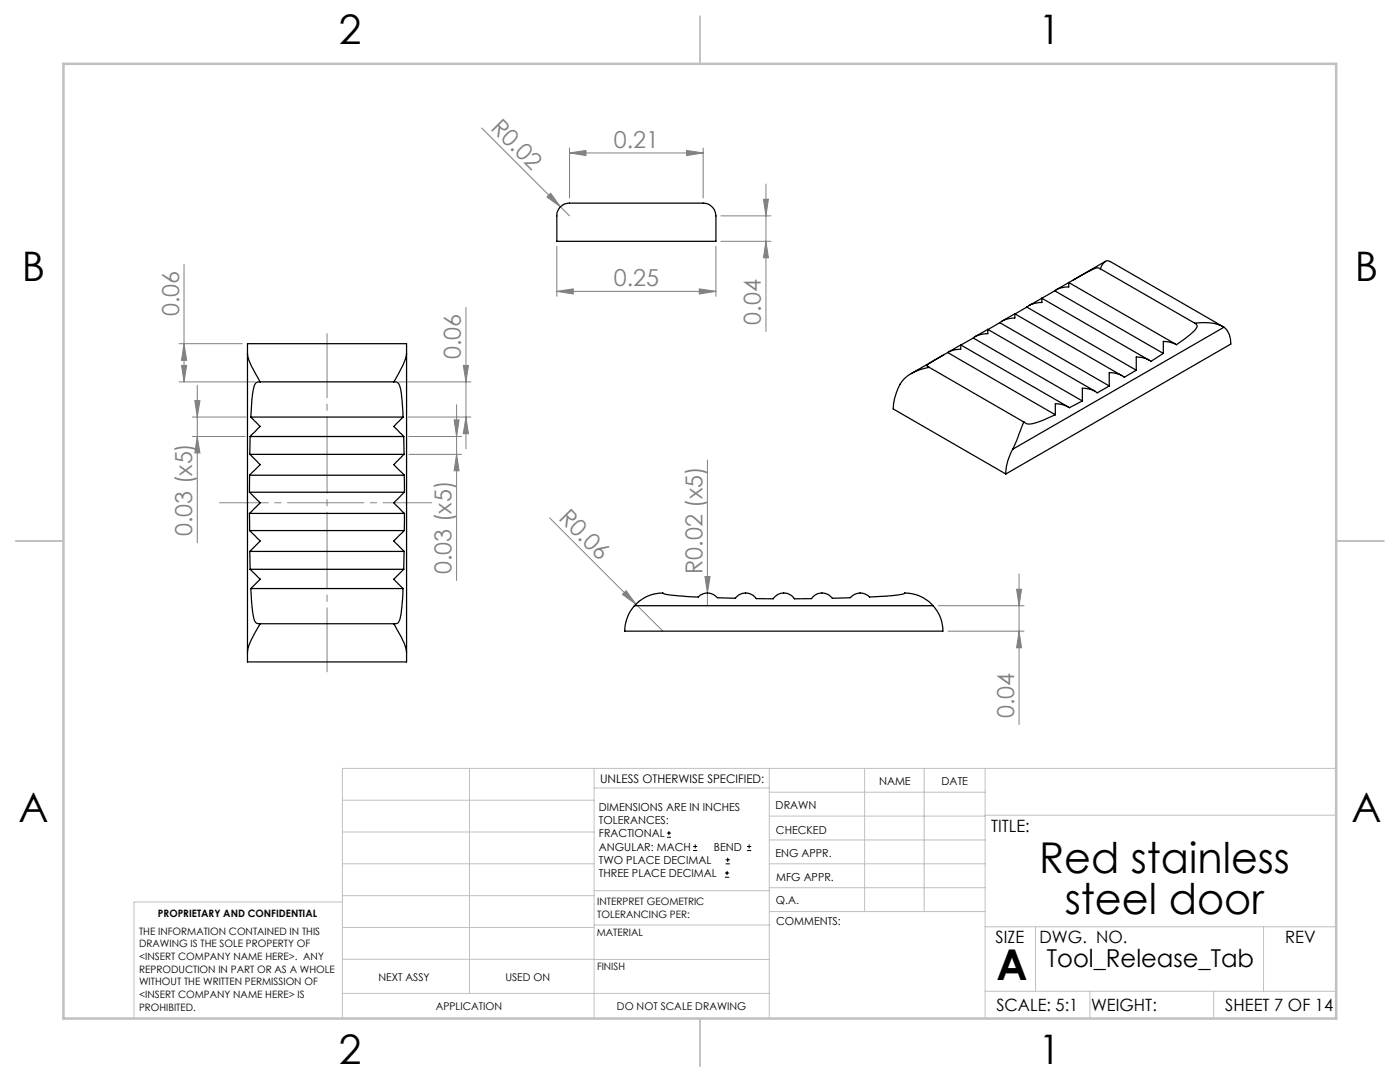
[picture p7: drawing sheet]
<svg xmlns="http://www.w3.org/2000/svg" width="279mm" height="216mm" viewBox="0 0 279 216" stroke-linecap="round" stroke-linejoin="round" font-family="sans-serif">
<g fill="none" stroke="#000" stroke-width=".2">
<path d="M133.1 167.1h.8M133.1 166.2h.8M133.5 165.8v.9M138.3 169.7h.8M138.3 168.9h.8M138.7 168.5v.8M144.7 175h.8M144.7 174.2h.8M144.8 172.4h.9M144.8 171.6h.9M145.1 173.8v.8M145.2 171.1v.9"/>
<path d="M149.1 169.7h.8M149.1 168.9h.8M149.5 168.5v.8"/>
</g>
<g fill="none" stroke="#808080" stroke-width=".2">
<path d="M96.1 25.5l15.8 15.8M109.1 39.3l.8-.7 2 2.7zM113.7 30.5l3.2-.5v1zM113.7 29.5v10M113.7 30.5h26.6M137 30l3.3 .5-3.3 .5zM140.3 29.5v10M152.4 39.8h1l-.5 3.3zM152.9 36.7v29.4M36.7 52.8v23.4M111.1 58.1l3.3-.5v1.1zM111.1 49.1v10"/>
<path d="M111.1 58.1h31.8M111.9 41.3l1.8 1.8M139.6 57.6l3.3 .5-3.3 .6zM142.9 49.1v10M143.9 48.2h9.9M143.9 43.1h9.9M152.9 48.2l.5 3.2h-1zM35.7 76.2h15.2M35.7 68.6h12.7M36.2 72.9h1.1l-.6 3.3zM36.7 68.6l.6 3.3h-1.1zM38.9 79.9h1l-.5 3.3z"/>
<path d="M39.4 76.9v31.4M79.6 76.2h14.4M92.5 72.9h1l-.5 3.3zM93 61.3v28.3M38.4 83.2h10.7M38.4 87.1h10.5M39.4 87.1l.5 3.3h-1zM81.5 83.2h12.5M81.6 87.1h10.5M81.6 90.7h10.5M90.6 83.8h1l-.5 3.3zM91.1 90.7l.5 3.2h-1z"/>
<path d="M91.1 80.8v35.1M93 83.2l.5 3.3h-1zM141.2 91.8v29.1M109.7 103.3l22.6 22.6M124.2 118.6l.8-.7 1.9 2.7zM127.7 119.9l-.4 .3M140.7 115h1l-.5 3.3zM202.9 117.6h1l-.5 3.3zM203.4 114.5v30.1M187.3 120.9h17.1M189.2 125.9h15.2M203.4 125.9l.5 3.4h-1z"/>
</g>
<path d="M86.2 100.3h-42.4" fill="none" stroke="#808080" stroke-width=".2" stroke-dasharray="15.2 1.3 1.3 1.3" stroke-dashoffset="5.5"/>
<path d="M65.3 66.6v67.5" fill="none" stroke="#808080" stroke-width=".2" stroke-dasharray="15.2 1.3 1.3 1.3" stroke-dashoffset="2.4"/>
<g fill="none" stroke="#c0c0c0" stroke-width=".2">
<path d="M68.3 159.7h50.3M93.7 153.3v44.9M118.6 153.3v49.9M118.6 157.2h34.9M153.5 153.3v49.9M153.5 158.1h43.1M172.5 153.3v28.6M184.4 153.3v28.6M196.6 153.3v49.9M266.7 153.3h-198.4v49.9M68.3 178.7h50.3M68.3 172.4h50.3"/>
<path d="M68.3 166h50.3M68.3 180h-41.6v23.2M118.6 177.7h35M153.5 167.6h43.1M153.5 162.8h43.1M153.5 172.4h43.1M153.5 177.1h43.1M196.6 162.7h70.1M68.3 198.2h85.2M68.3 191.4l85.2 .1M68.3 185.1h50.3M118.6 184.6h35"/>
<path d="M153.6 181.9h43M196.6 197.8h70.1M196.6 184.9h70.1M206.7 184.9v12.9M217.5 197.8v5.4M242.2 197.8v5.4M252.2 184.9v12.9"/>
</g>
<path d="M139.7 3.2v9.5M3.1 107.9h9.6M266.7 107.9h9.5M139.7 203.2v9.6" fill="none" stroke="#c0c0c0" stroke-width=".25"/>
<path d="M12.7 12.7h254v190.5h-254z" fill="none" stroke="#c0c0c0" stroke-width=".5"/>
<g fill="#808080">
<path d="M124.2 118.6l.8-.7 1.9 2.7z"/>
<path d="M109.1 39.3l.8-.7 2 2.7z"/>
<path d="M140.7 115h1l-.5 3.3z"/>
<path d="M111.1 58.1l3.3-.5v1.1zM139.6 57.6l3.3 .5-3.3 .6z"/>
<path d="M36.2 72.9h1.1l-.6 3.3zM36.7 68.6l.6 3.3h-1.1zM93 83.2l.5 3.3h-1zM92.5 72.9h1l-.5 3.3zM39.4 87.1l.5 3.3h-1zM38.9 79.9h1l-.5 3.3zM91.1 90.7l.5 3.2h-1zM90.6 83.8h1l-.5 3.3zM152.9 48.2l.5 3.2h-1zM152.4 39.8h1l-.5 3.3z"/>
<path d="M202.9 117.6h1l-.5 3.3zM203.4 125.9l.5 3.4h-1z"/>
<path d="M113.7 30.5l3.2-.5v1zM137 30l3.3 .5-3.3 .5z"/>
</g>
<g fill="none" stroke="#000" stroke-width=".25">
<path d="M111.8 41.3a2.52 2.52 0 0 1 1.9-.8h26.6a2.77 2.77 0 0 1 2.6 3.6v4.1h-31.8v-3.1a6 6 0 0 1 .5-3.5zM207.9 59.5v.9a4.8 4.8 0 0 0-3 .9M207.9 59.5l-2.5 1.5M207.9 59.5l21.4 12.4M210.5 58l-2.6 1.5M210.5 58l21.7 12.5M213.3 56.4v.9l-1.8 .2-1 .5M213.3 56.4l-2.6 1.5M213.3 56.4l21.4 12.3M219.6 53.6a1.4 1.4 0 0 0-1.7 .2l-4.6 2.6M219.6 53.6a2.37 2.37 0 0 1 1.5-1.6l.5 .2 22.5 13M219.6 53.6l18.8 10.9"/>
<path d="M220.6 52.1l-6.4 3.8M49.4 70.5v-1.9h31.7v1.9M49.4 70.5a13.8 13.8 0 0 0 2.3 5.3l.2 .4M49.4 70.5v59.6M51.9 76.2a1.06 1.06 0 0 0-1.2 1.1l-.4 2.4-.2 3.5M51.9 76.2h26.7M78.6 76.2h.1a1.12 1.12 0 0 1 1.2 1.2l.4 2.5 .1 3.3M81.1 70.5v.2a19.7 19.7 0 0 1-2.5 5.5M81.1 70.5v59.6M185.5 73.3a7.5 7.5 0 0 0-6.6 5.1l-.5 1.6-.1 1.6 22.4 13M185.5 73.3l18.8 10.9M188.3 70.8l-6.4 3.7"/>
<path d="M189.1 70.3l-3.7 2.3-.4 .5 .5 .2M189.1 70.3l21.5 12.5M191.7 68.8v.9l-1.2 .1-1.4 .5M191.7 68.8l21.4 12.4M191.7 68.8l-2.5 1.5M194.2 67.5l21.8 12.5M194.2 67.5l-2.5 1.4M197.1 65.7v.9a4.9 4.9 0 0 0-2.9 .9M197.1 65.7l21.4 12.4M197.1 65.7l-2.5 1.5M199.5 64.4l-2.3 1.4M199.5 64.4l21.9 12.6"/>
<path d="M202.5 62.6v.9a4.7 4.7 0 0 0-3 .9M202.5 62.6l21.4 12.4M202.5 62.6l-2.5 1.5M204.9 61.3l-2.3 1.4M204.9 61.3l21.9 12.6M221.4 77l-2.4 1.4a4.8 4.8 0 0 0-3-.9v2.5M226.8 73.9l-2.4 1.4a4.7 4.7 0 0 0-3-.9v2.6M232.2 70.5l-2.5 1.6a5.1 5.1 0 0 0-2.9-.9v2.7M238.4 64.5l.1 .1a.7 .7 0 0 1 .4 .6 .7 .7 0 0 1-.4 .6l-1 1-2.7 2-1.4-.5-1.2-.2v2.4M238.4 64.5h.3a8.6 8.6 0 0 1 5.6 .8M244.3 65.3a4.1 4.1 0 0 1 1.3 3.4l-44.9 25.9M244.3 65.3l-42.2 24.3"/>
<path d="M49.8 98.2l2.1 2.1-2.1 2.1M49.8 98.2h30.9M49.8 94.8h30.9M49.8 94.8v3.4M49.8 90.7l2.1 2-2.1 2.1M49.8 90.7h30.8M49.9 87.1l-.1 3.6M49.9 87.1h30.7M50.1 83.2l1.8 1.9-2 2M50.1 83.2h30.3M80.4 83.2l-1.8 1.9 2 2M80.6 87.1v3.6"/>
<path d="M80.6 90.7l-2 2 2.1 2.1M80.7 94.8v3.4M80.7 98.2l-2.1 2.1 2.1 2.1M202.1 89.6a10.3 10.3 0 0 0-1.4 5M204.3 84.2l-2.2 5.4M210.6 82.8l-3.1 1.3a3.5 3.5 0 0 1-2.8 .4l-.4-.3M216 80l-2.6 1.4-1.5-.7-1.3-.1v2.2M49.8 102.4v3.5M49.8 102.4h30.9M49.8 105.9l2.1 2-2.1 2.1M49.8 105.9h30.9M49.8 110l.1 3.6"/>
<path d="M49.8 110h30.8M49.9 113.6l2 2-1.8 1.8M49.9 113.6h30.7M50.1 117.4l.2 4.1 .5 2.4a.95 .95 0 0 0 1.1 .6M50.1 117.4h30.3M80.4 117.4l-.1 3a7.2 7.2 0 0 1-1 4l-.7 .1M80.6 113.6l-2 2 1.8 1.8M80.6 110v3.6M80.7 105.9l-2.1 2 2 2.1M80.7 102.4v3.5M49.4 130.1v2h31.7v-2M51.9 124.5l-.6 1a12.5 12.5 0 0 0-1.9 4.6"/>
<path d="M51.9 124.5h26.7M78.6 124.5l1.2 2a9.3 9.3 0 0 1 1.3 3.6M126.6 120.9a7.9 7.9 0 0 0-1.9 5h63.5a7.5 7.5 0 0 0-2-5M126.6 120.9a7.1 7.1 0 0 1 5.7-2.5l1.5 .3 5.5 .4a2.54 2.54 0 0 1 3.9 .2l3.6 .1a2.53 2.53 0 0 1 4.1 .1h3.4a2.51 2.51 0 0 1 4.2 0h3.5a2.53 2.53 0 0 1 4.1-.1l3.6-.1a2.54 2.54 0 0 1 3.8-.2l4.6-.2 1.9-.3 .5-.2a7.1 7.1 0 0 1 5.7 2.5M126.6 120.9h59.6"/>
</g>
<g font-size="8.5">
<text x="207.4" y="174.2">Red stainless</text>
<text x="212.5" y="182.3">steel door</text>
<text x="198.9" y="195.5">A</text>
</g>
<g font-size="8.1">
<text x="67.6" y="8.9">2</text>
<text x="207.3" y="8.9">1</text>
<text x="4.4" y="56.2">B</text>
<text x="270.4" y="56.2">B</text>
<text x="3.7" y="164.1">A</text>
<text x="269.7" y="164.1">A</text>
<text x="67.6" y="212.4">2</text>
<text x="207.3" y="212.4">1</text>
</g>
<text font-size="4.9" x="208.9" y="193">Tool_Release_Tab</text>
<g font-size="4.7" fill="#808080">
<text x="97.8" y="25.8" transform="rotate(45 97.8 25.8)">R0.02</text>
<text x="122.5" y="29.5">0.21</text>
<text x="122.5" y="57.1">0.25</text>
<text x="35.7" y="63.1" transform="rotate(-90 35.7 63.1)">0.06</text>
<text x="151.9" y="64.8" transform="rotate(-90 151.9 64.8)">0.04</text>
<text x="92" y="71.7" transform="rotate(-90 92 71.7)">0.06</text>
<text x="38.4" y="107" transform="rotate(-90 38.4 107)">0.03 (x5)</text>
<text x="111.3" y="103.5" transform="rotate(45 111.3 103.5)">R0.06</text>
<text x="90.1" y="114.5" transform="rotate(-90 90.1 114.5)">0.03 (x5)</text>
<text x="140.2" y="114.5" transform="rotate(-90 140.2 114.5)">R0.02 (x5)</text>
<text x="202.4" y="143.3" transform="rotate(-90 202.4 143.3)">0.04</text>
</g>
<g font-size="3.4">
<text x="197.8" y="166">TITLE:</text>
<text x="198.7" y="188.1">SIZE</text>
<text x="207.5" y="188.1">DWG. NO.</text>
<text x="256.5" y="188.2">REV</text>
<text x="198.8" y="201.7">SCALE: 5:1</text>
<text x="217.7" y="201.8">WEIGHT:</text>
<text x="244.5" y="201.7">SHEET 7 OF 14</text>
</g>
<text font-size="2.4" x="119.8" y="156.2">UNLESS OTHERWISE SPECIFIED:</text>
<g font-size="2.2">
<text x="119.5" y="161.8">DIMENSIONS ARE IN INCHES</text>
<text x="154.8" y="161.4">DRAWN</text>
<text x="175.4" y="156.6">NAME</text>
<text x="187.9" y="156.7">DATE</text>
<text x="119.5" y="164.4">TOLERANCES:</text>
<text x="119.5" y="167.1">FRACTIONAL</text>
<text x="154.9" y="166.3">CHECKED</text>
<text x="119.5" y="169.7">ANGULAR: MACH</text>
<text x="119.5" y="172.4">TWO PLACE DECIMAL</text>
<text x="142.5" y="169.7">BEND</text>
<text x="154.8" y="171">ENG APPR.</text>
<text x="119.5" y="175">THREE PLACE DECIMAL</text>
<text x="154.9" y="175.7">MFG APPR.</text>
<text x="154.9" y="180.4">Q.A.</text>
<text x="154.9" y="184.6">COMMENTS:</text>
</g>
<g font-size="2.1">
<text x="75.5" y="195.7">NEXT ASSY</text>
<text x="100.9" y="195.7">USED ON</text>
<text x="86.9" y="201.5">APPLICATION</text>
<text x="123.1" y="201.6">DO NOT SCALE DRAWING</text>
</g>
<g font-size="2">
<text x="31.5" y="182.9">PROPRIETARY AND CONFIDENTIAL</text>
<text x="119.2" y="180.6">INTERPRET GEOMETRIC</text>
<text x="119.2" y="183.1">TOLERANCING PER:</text>
<text x="27.8" y="186.5">THE INFORMATION CONTAINED IN THIS</text>
<text x="27.8" y="189">DRAWING IS THE SOLE PROPERTY OF</text>
<text x="27.8" y="191.6">&lt;INSERT COMPANY NAME HERE&gt;. ANY</text>
<text x="119.1" y="186.7">MATERIAL</text>
<text x="27.8" y="194.1">REPRODUCTION IN PART OR AS A WHOLE</text>
<text x="27.8" y="196.6">WITHOUT THE WRITTEN PERMISSION OF</text>
<text x="119.1" y="193.5">FINISH</text>
<text x="27.8" y="199.1">&lt;INSERT COMPANY NAME HERE&gt; IS</text>
<text x="27.8" y="201.7">PROHIBITED.</text>
</g>
</svg>
